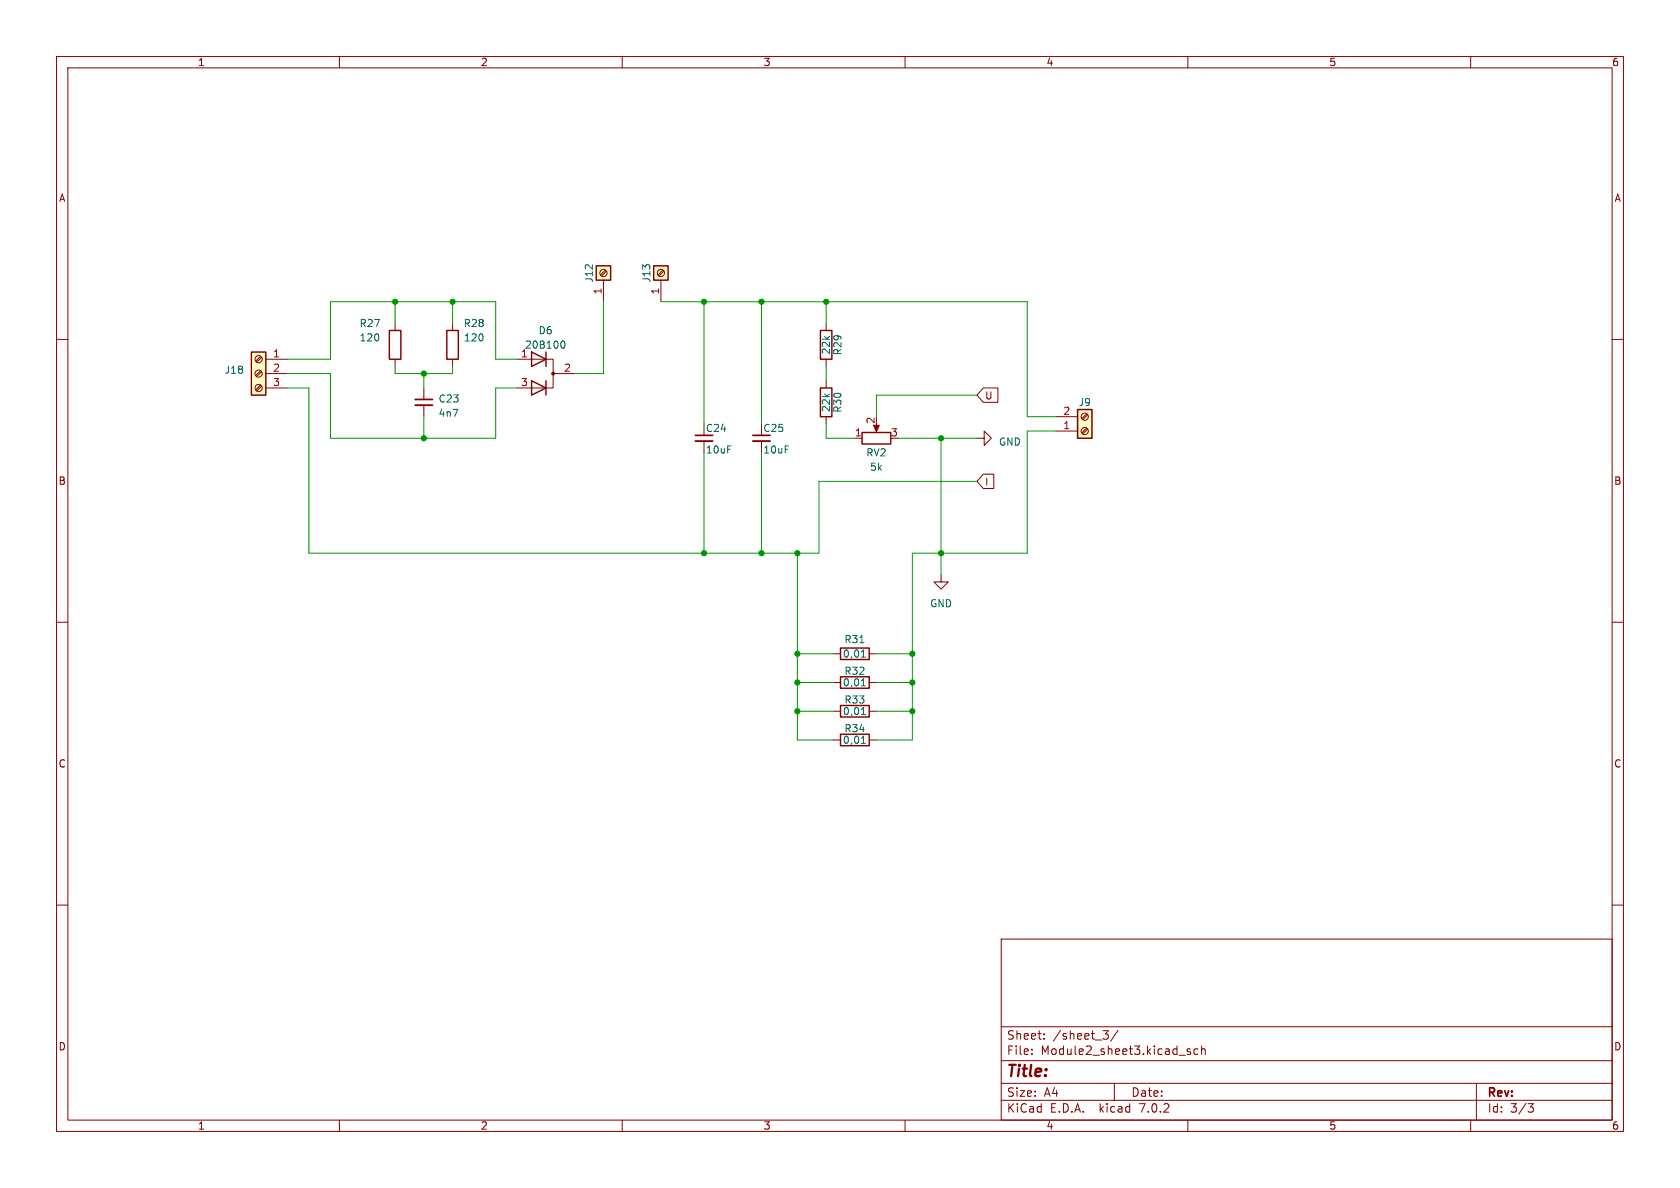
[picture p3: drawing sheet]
<svg xmlns="http://www.w3.org/2000/svg" width="297mm" height="210mm" viewBox="0 0 297 210" stroke-linecap="round" stroke-linejoin="round" font-family="sans-serif">
<g fill="none" stroke="#840000" stroke-width=".18">
<path d="M10 10h277v190h-277zM12 12h273v186h-273zM60 10v2M110 10v2M160 10v2M210 10v2M260 10v2M10 60h2M69.8 57.2v1.2M80 57.2v1.2M106.7 49.5v3.8M107 47.8l-.8 .8"/>
<path d="M107.2 47.9l-.9 .9M116.8 49.5v3.8M117.2 47.8l-.9 .8M117.3 47.9l-.8 .9M146 57.2v1.2M285 60h2M46.1 68.1l-.9 .8M46.1 65.5l-.9 .9M46.1 63l-.9 .8M46.3 68.2l-.9 .9M46.3 65.7l-.9 .8M46.3 63.2l-.9 .8"/>
<path d="M47 63.5h3.8M47 66h3.8M47 68.6h3.8M69.8 63.5v1.3M74.9 68.6v2M74.9 71.6v2.1M80 63.5v1.3M91.4 63.5h6.4v5.1h-6.4M97.8 66h3.8M124.5 78v2M134.6 78v2M146 63.5v1.3"/>
<path d="M146 67.3v1.3M146 73.7v1.2M151.1 77.5h1.3M154.9 74.9v1M172.7 77.5h1.3v-1.3l1.3 1.3-1.3 1.2v-1.2M173.8 68.6h2.6v2.5h-2.6l-1.1-1.2zM186.7 76.2h3.8M186.7 73.7h3.8M192.1 73.2l-.9 .8M192.1 75.7l-.9 .8M192.3 73.3l-.9 .9M192.3 75.9l-.9 .8"/>
<path d="M173.8 83.8h1.9v2.6h-1.9l-1.1-1.3zM10 110h2M147.3 115.6h1.3M153.7 115.6h1.2M166.4 101.6v1.3h1.2l-1.2 1.2-1.3-1.2h1.3M285 110h2M147.3 120.7h1.3M147.3 130.8h1.3M147.3 125.7h1.3M153.7 120.7h1.2M153.7 130.8h1.2M153.7 125.7h1.2"/>
<path d="M10 160h2M285 160h2M177 166h108v32h-108zM60 198v2M110 198v2M160 198v2M177 194.5h108M177 191.5h108M177 187.5h108M177 181.5h108M182.4 186.3v.1M182.4 185.5v.1"/>
<path d="M184.6 183.6v.1M184.6 182.8v.1M195 182.2h.9l-.5 .6 .5 .1v.5l-.3 .3h-.4M197 191.5v3M197.6 182.1l-1.2 2M209.9 185.7l.6 .4-.2 .3-.4-.1M210 198v2M210.4 185.5l-.3-.1-.2 .2M211.8 185.5l-.4-.1-.3 .3v.4l.1 .2h.6M212.4 185.5l.2-.1 .4 .1 .1 .9M212.4 184.9v1.5M260 198v2"/>
<path d="M261 191.5v6.5M270.1 195.1h1l-.5 .6 .4 .1 .1 .5-.3 .3h-.4"/>
<circle cx="106.7" cy="48.3" r=".63"/>
<circle cx="116.8" cy="48.3" r=".63"/>
<circle cx="45.7" cy="66" r=".63"/>
<circle cx="45.7" cy="68.6" r=".63"/>
<circle cx="45.7" cy="63.5" r=".63"/>
<circle cx="191.8" cy="73.7" r=".63"/>
<circle cx="191.8" cy="76.2" r=".63"/>
</g>
<g fill="none" stroke="#840000" stroke-width=".25">
<path d="M68.8 58.4h2.1v5.1h-2.1zM79 58.4h2v5.1h-2zM105.4 47h2.5v2.5h-2.5zM115.6 47h2.5v2.5h-2.5zM145 58.4h2.1v5.1h-2.1zM44.4 62.2h2.6v7.7h-2.6zM94 67.3l2.5 1.3-2.5 1.3zM94 62.2l2.5 1.3-2.5 1.3zM96.5 62.2v2.6M96.5 67.3v2.6M145 68.6h2.1v5.1h-2.1zM152.4 76.5h5.1v2h-5.1z"/>
<path d="M190.5 72.4h2.5v5.1h-2.5zM148.6 119.6h5.1v2.1h-5.1zM148.6 114.6h5.1v2h-5.1zM148.6 129.8h5.1v2h-5.1zM148.6 124.7h5.1v2h-5.1z"/>
</g>
<path d="M99.3 60.3h.1a.68 .68 0 0 1 .5 .6 .68 .68 0 0 1-.5 .6h-.1M152.3 116.2h.7M152.3 121.2h.7M152.3 131.4h.7M152.3 126.3h.7" fill="none" stroke="#006464" stroke-width=".18"/>
<path d="M73.4 71.6h3.1M122.9 78h3.1M133.1 78h3" fill="none" stroke="#840000" stroke-width=".33"/>
<path d="M73.4 70.6h3.1M122.9 77h3.1M133.1 77h3" fill="none" stroke="#840000" stroke-width=".3"/>
<g fill="#ffffc2" stroke="#ffffc2" stroke-width=".18">
<path d="M44.4 62.2h2.6v7.7h-2.6z"/>
<path d="M115.6 47h2.5v2.5h-2.5z"/>
<path d="M105.4 47h2.5v2.5h-2.5z"/>
<path d="M190.5 72.4h2.5v5.1h-2.5z"/>
</g>
<g fill="#840000" stroke="#840000" stroke-width=".18">
<path d="M154.4 75.2h1l-.5 1.1z"/>
<circle cx="97.8" cy="66" r=".25"/>
</g>
<g fill="none" stroke="#009600" stroke-width=".18">
<path d="M69.8 53.3v3.9M80 53.3v3.9M106.7 53.3v12.7h-5.1M116.8 53.3h64.8v20.4h5.1M124.5 53.3v21.6M134.6 53.3v21.6M146 53.3v3.9M50.8 63.5h7.6v-10.2h29.2v10.2h3.8M50.8 66h7.6v11.5h29.2v-8.9h3.8M50.8 68.6h3.8v29.2h90.2v-12.7h27.9M69.8 64.8v1.2h10.2v-1.2M74.9 66v2.6"/>
<path d="M74.9 73.7v3.8M146 74.9v2.6h5.1M146 64.8v2.5M158.7 77.5h14M166.4 77.5v24.1M172.7 69.9h-17.8v3.8M186.7 76.2h-5.1v21.6h-20.3v33h-6.4M124.5 80v17.8M134.6 80v17.8M141 97.8v33h6.3M141 115.6h6.3M154.9 115.6h6.4"/>
<path d="M141 120.7h6.3M141 125.7h6.3M154.9 120.7h6.4M154.9 125.7h6.4"/>
</g>
<g fill="#009600" stroke="#009600" stroke-width=".18">
<circle cx="141" cy="125.7" r=".46"/>
<circle cx="124.5" cy="97.8" r=".46"/>
<circle cx="141" cy="120.7" r=".46"/>
<circle cx="141" cy="115.6" r=".46"/>
<circle cx="161.3" cy="120.7" r=".46"/>
<circle cx="161.3" cy="125.7" r=".46"/>
<circle cx="161.3" cy="115.6" r=".46"/>
<circle cx="80" cy="53.3" r=".46"/>
<circle cx="74.9" cy="66" r=".46"/>
<circle cx="74.9" cy="77.5" r=".46"/>
<circle cx="69.8" cy="53.3" r=".46"/>
<circle cx="124.5" cy="53.3" r=".46"/>
<circle cx="166.4" cy="97.8" r=".46"/>
<circle cx="134.6" cy="97.8" r=".46"/>
<circle cx="166.4" cy="77.5" r=".46"/>
<circle cx="141" cy="97.8" r=".46"/>
<circle cx="146" cy="53.3" r=".46"/>
<circle cx="134.6" cy="53.3" r=".46"/>
</g>
<text font-size="2.8" fill="#840000" x="178" y="190.8">Title:</text>
<g font-size="2.1" fill="#840000">
<text x="178" y="183.9">Sheet:</text>
<text x="186.2" y="183.9">/sheet_3/</text>
<text x="178" y="186.6">File:</text>
<text x="184" y="186.6">Module2_sheet3.kicad_sch</text>
<text x="178" y="196.8">KiCad</text>
<text x="178" y="194">Size:</text>
<text x="184.6" y="194">A4</text>
<text x="185.7" y="196.8">E.D.A.</text>
<text x="194.4" y="196.8">kicad</text>
<text x="200" y="194">Date:</text>
<text x="201.5" y="196.8">7.0.2</text>
<text x="263" y="194.2">Rev:</text>
<text x="263" y="196.8">Id:</text>
<text x="267" y="196.8">3/3</text>
</g>
<g font-size="1.8" fill="#840000">
<text x="35" y="11.8">1</text>
<text x="85" y="11.8">2</text>
<text x="135" y="11.8">3</text>
<text x="185" y="11.8">4</text>
<text x="235" y="11.8">5</text>
<text x="285" y="11.8">6</text>
<text x="10.4" y="35.8">A</text>
<text x="285.4" y="35.8">A</text>
<text x="174.1" y="70.8">U</text>
<text x="10.3" y="85.8">B</text>
<text x="174.1" y="86">I</text>
<text x="285.3" y="85.8">B</text>
<text x="10.3" y="135.8">C</text>
<text x="285.3" y="135.8">C</text>
<text x="10.3" y="185.8">D</text>
<text x="285.3" y="185.8">D</text>
<text x="35" y="199.8">1</text>
<text x="85" y="199.8">2</text>
<text x="135" y="199.8">3</text>
<text x="185" y="199.8">4</text>
<text x="235" y="199.8">5</text>
<text x="285" y="199.8">6</text>
</g>
<g font-size="1.8" fill="#006464">
<text x="105" y="50" transform="rotate(-90 105 50)">J12</text>
<text x="115.1" y="50" transform="rotate(-90 115.1 50)">J13</text>
<text x="63.5" y="58">R27</text>
<text x="81.9" y="58">R28</text>
<text x="95.2" y="59.2">D6</text>
<text x="63.5" y="60.5">120</text>
<text x="81.9" y="60.5">120</text>
<text x="92.7" y="61.8">20B100</text>
<text x="146.9" y="62.7" transform="rotate(-90 146.9 62.7)">22k</text>
<text x="148.9" y="62.9" transform="rotate(-90 148.9 62.9)">R29</text>
<text x="39.7" y="66.2">J18</text>
<text x="77.5" y="71.3">C23</text>
<text x="190.6" y="71.9">J9</text>
<text x="77.5" y="73.9">4n7</text>
<text x="124.7" y="76.5">C24</text>
<text x="134.9" y="76.5">C25</text>
<text x="146.9" y="72.9" transform="rotate(-90 146.9 72.9)">22k</text>
<text x="148.9" y="73" transform="rotate(-90 148.9 73)">R30</text>
<text x="124.7" y="80.3">10uF</text>
<text x="134.9" y="80.3">10uF</text>
<text x="153.1" y="80.8">RV2</text>
<text x="153.8" y="83.4">5k</text>
<text x="176.5" y="78.9">GND</text>
<text x="164.4" y="107.5">GND</text>
<text x="149.2" y="113.9">R31</text>
<text x="148.9" y="116.4">0,01</text>
<text x="149.2" y="119.4">R32</text>
<text x="148.9" y="121.5">0,01</text>
<text x="149.2" y="124.5">R33</text>
<text x="148.9" y="131.6">0,01</text>
<text x="148.9" y="126.6">0,01</text>
<text x="149.2" y="129.6">R34</text>
</g>
<g font-size="1.8" fill="#a90000">
<text x="106.4" y="52.1" transform="rotate(-90 106.4 52.1)">1</text>
<text x="116.6" y="52.1" transform="rotate(-90 116.6 52.1)">1</text>
<text x="48.2" y="63.2">1</text>
<text x="48.2" y="65.8">2</text>
<text x="92" y="63.2">1</text>
<text x="99.7" y="65.8">2</text>
<text x="48.2" y="68.3">3</text>
<text x="92" y="68.3">3</text>
<text x="151.1" y="77.2">1</text>
<text x="154.7" y="75" transform="rotate(-90 154.7 75)">2</text>
<text x="157.4" y="77.2">3</text>
<text x="187.9" y="75.9">1</text>
<text x="187.9" y="73.4">2</text>
</g>
</svg>
